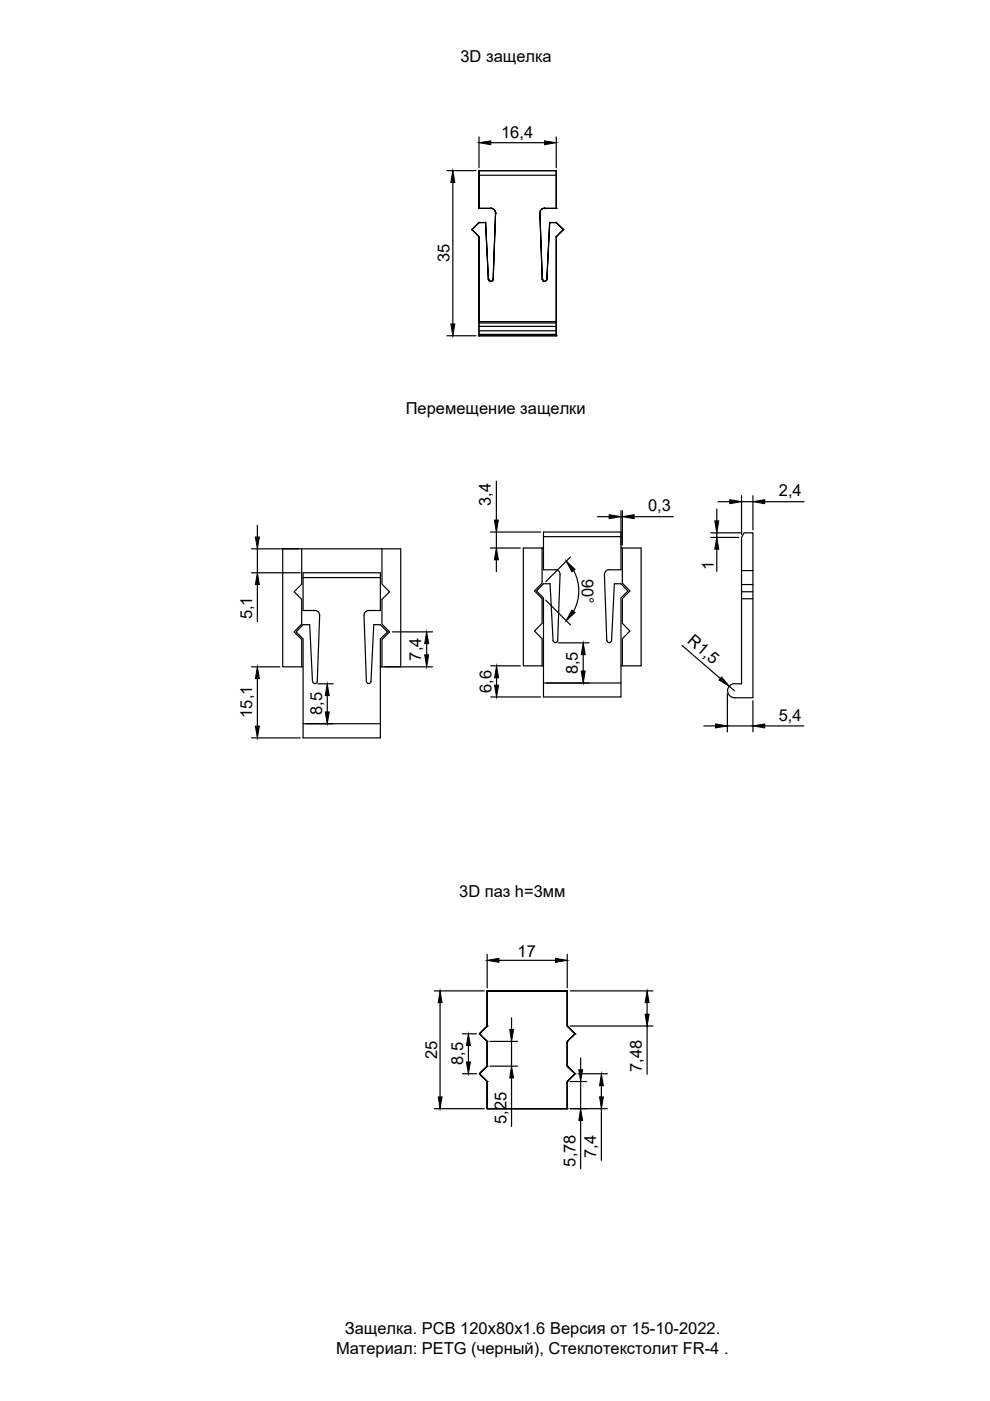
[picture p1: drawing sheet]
<svg xmlns="http://www.w3.org/2000/svg" width="210mm" height="297mm" viewBox="0 0 210 297" stroke-linecap="round" stroke-linejoin="round" font-family="sans-serif">
<!-- layer: 0 -->
<g fill="none" stroke="#000" stroke-width=".25">
<path d="M94.7 36.2h6.2M96 38.7v30M101.6 36.2v8zM101.6 36.2h16.3h-16.3M101.6 37.2h16.3M101.6 29v6.5M104.1 30.3h11.3M117.9 36.2v8zM117.9 29v6.5M101.6 50.2v18h16.3h-16.3v3h16.3v-21v21h-16.3zM101.6 44.2h2.5h-2.5M101.6 47.2l-1.5 1.5 1.5 1.5-1.5-1.5 1.5-1.5h1.4z"/>
<path d="M103.5 59.2l-.5-12 .5 12M103.5 59.2h.1M104.1 44.1l.7 .3 .3 .7M104.6 59.1a.49 .49 0 0 1-.5 .5 .49 .49 0 0 1-.5-.4M105.1 45.2l-.5 14 .5-14M105.1 45.2h.1M115 59.2l-.5-14 .5 14M115 59.2h.1M115.4 44.2h2.5h-2.5M115.4 44.2h.1M115.5 44.1l-.8 .4-.2 .7M116 59.1a.49 .49 0 0 1-.5 .5 .49 .49 0 0 1-.5-.4"/>
<path d="M116.5 47.2l-.5 12 .5-12h1.4l1.6 1.5-1.6 1.5 1.6-1.5-1.6-1.5zM117.9 44.2h.1M94.7 71.2h6.2M101.6 68.5h16.3M101.6 69.2h16.3M101.6 70.1h16.3M101.6 70.9h16.3M117.9 71.2h.1M53.3 116.4h31.7v25M54.6 111.4v2.5M54.6 116.4v5M59.9 116.4v25h4.1"/>
<path d="M64 116.4v7.5l-1.6 1.6 1.6 1.6v5.2l-1.6 1.7 1.6 1.6v5.8M81 116.4v7.5l1.6 1.6-1.6 1.6v5.2l1.6 1.7-1.6 1.6v5.8M104 116.2h6.3M104 112.8h10.6M105.2 102v8.3M105.2 112.8v3.4M105.2 118.7v2.5M114.9 116.2v7.4l-1.6 1.7 1.6 1.6v5.3l-1.6 1.6 1.6 1.6v5.8M115.2 116.2h-4.2v25h3.9M115.2 113.8h16.5M120.9 118.1l-5.2 5.2M126.7 109.5h2.5"/>
<path d="M131.7 116.2h4.2v25h-4.2M131.7 112.8h-16.5v8h2.5M131.7 108.3v12.5h-2.5M131.7 109.5h.3M132 116.2v7.4l1.6 1.7-1.6 1.6v5.3l1.6 1.6-1.6 1.6v5.8M132 108.3v7.3M134.5 109.5h8.2M150.7 113h6.4M150.7 113.9h5.9M152 107.9v2.5M152 113v.9M152 116.4v4.7"/>
<path d="M152.2 106.4h2.5M157.2 105.1v8.2M157.2 106.4h2.4M159.6 105.1v7.2M162.1 106.4h8.4M53.3 121.4h10.3M54.6 123.9v7.9M64.3 122.5h16.3M66.8 129.4h-2.5v-8h16.3v8h-2.5M66.8 129.4l.7 .3 .3 .7-.5 14.1M78.2 129.4l-.7 .3-.3 .7 .5 14.1M83.2 134h8.5"/>
<path d="M90.5 136.5v2.3M115.7 127.2l5.2 5.3M117.3 135.8l-.7-12h-1.4l-1.5 1.5 1.5 1.5v21h16.5v-21l1.4-1.5-1.4-1.5h-1.4l-.6 12M117.3 135.8a.49 .49 0 0 0 .5 .5 .49 .49 0 0 0 .4-.5M117.8 120.8l.7 .3 .2 .7-.5 14M118.4 136.3h6.5M121.6 120.9a9 9 0 0 1 0 8.7M123.7 138.8v3.5M128.7 135.8a.49 .49 0 0 0 .5 .5 .49 .49 0 0 0 .5-.5M129.2 120.8l-.7 .3-.3 .7 .5 14M144.6 136.8l8.1 7M157.2 121h2.4"/>
<path d="M157.2 123.9h2.4M157.2 125.5h2.4M157.2 126.9h2.4M53.3 141.4h6.1M53.3 156.4h10.3M54.6 143.9v10.1M64 141.4h.3M64.3 153.4h16.3M66.3 144.5l-.6-12.1h-1.4l-1.5 1.6 1.5 1.5v20.9h16.3v-20.9l1.6-1.5-1.6-1.6h-1.4l-.5 12.1M66.3 144.4a.49 .49 0 0 0 .5 .5 .49 .49 0 0 0 .5-.5M67.4 145h3.3M69.4 147.5v3.4"/>
<path d="M77.7 144.4a.49 .49 0 0 0 .5 .5 .49 .49 0 0 0 .5-.5M80.6 141.4h11.1M104.1 141.2h6.2M104.1 147.8h10.5M105.3 143.7v1.6M114.9 141.2h.3M115.2 144.8h16.5M149.2 153.9h2.5M154.2 147.1v8.1M154.2 153.9h5.4M154.6 145.5l1.1 1M155.7 145h1.5v-31.1l.5-.9h1.9v34.9h-3.9"/>
<path d="M155.8 144.9a1.5 1.5 0 0 0-1.5 1.5 1.5 1.5 0 0 0 1.5 1.5M159.6 148.6v6.6M162.1 153.9h8.3M92.1 210.1h10.6M93.3 212.6v20M98 219.2h3M101.6 219.2h.1M103.3 210.1h17v7.4l1.6 1.7M103.3 210.1v7.4l-1.7 1.7 1.7 1.6M103.3 210.1v7.4l-1.7 1.7 1.7 1.6v5.2l-1.7 1.7 1.7 1.6v5.8h17v-5.8l1.6-1.6-1.6-1.7v-5.2l1.6-1.6-1.6-1.7v-7.4h-17h17v7.4l1.6 1.7-1.6 1.6v5.2l1.6 1.7-1.6 1.6v5.8h-17v-5.8l-1.7-1.6 1.7-1.7v-5.2l-1.7-1.6 1.7-1.7zM103.3 210.1h.1M103.3 217.5h.1"/>
<path d="M103.3 202.3v7.2M105.8 203.6h12M108.5 215.8v2.5M120.3 217.5h.1M120.3 202.3v7.2M120.9 210.1h17.5M120.9 217.5h17.5M121.9 219.2h.1M121.9 219.2l-1.6 1.6M137.2 212.6v2.4M137.2 217.5v10.3M92.1 235.1h10.6"/>
<path d="M98 227.7h3M99.3 221.7v3.5M101.6 227.7h.1M103.3 226l-1.7 1.7 1.7 1.6v5.8M103.3 235.1h.1M103.3 229.3h.1M103.3 226h.1M103.3 220.8h.1M103.3 220.8v5.2M103.3 235.1h17M103.9 220.8h5.8M103.9 226h5.8"/>
<path d="M108.5 220.8v5.2M108.5 228.5v10.3M120.3 220.8v5.2l1.6 1.7M120.3 220.8h.1M120.3 226h.1M120.3 229.3h.1M120.3 235.1h.1M120.9 235.1h7.9M120.9 229.3h3.5M121.9 227.7l-1.6 1.6v5.8M121.9 227.7h.1M122.6 227.7h6.2"/>
<path d="M123.1 224.3v2.5M123.1 229.3v5.8M123.1 237.6v10.2M127.5 230.2v2.4M127.5 235.1v10.9"/>
</g>
<g fill="#000" stroke="#000" stroke-width=".21">
<path d="M96 36.2l.4 2.5h-.8zM101.6 37.1v.1zM101.6 30.3l2.5-.4v.8zM115.4 29.9l2.5 .4-2.5 .4zM117.9 37.1v.1zM117.9 36.1l.1 .1-.1 .1zM101.5 47.2h.1zM102.9 47.1l.1 .1v.1zM103.5 59.2h.1zM104 44.1l.1 .1v.1zM104.5 59.2h.1zM104.9 44.6v.2z"/>
<path d="M114.9 44.3h.1zM115.2 59.7h.2zM115.4 44.2h.1zM115.9 59.4v.1zM116 59.1v.2zM119.4 48.7h.1zM95.6 68.7h.8l-.4 2.5zM54.1 113.9h.9l-.4 2.5zM105.2 116.2l.5 2.5h-.9zM104.8 110.3h.9l-.5 2.5zM129.2 109.1l2.5 .4-2.5 .5zM132 109.5l2.5-.4v.9z"/>
<path d="M151.6 110.4h.8l-.4 2.6zM152 113.9l.4 2.5h-.8zM154.7 105.9l2.5 .5-2.5 .4zM159.6 106.4l2.5-.5v.9zM54.6 121.4l.4 2.5h-.9zM90.5 134l.4 2.5h-.9zM90 138.8h.9l-.4 2.6zM120.1 118.9l1.8 1.8-.7 .5zM121.2 129.4l.7 .5-1.8 1.7zM123.7 136.3l.4 2.5h-.9zM54.6 141.4l.4 2.5h-.9zM54.1 154h.9l-.4 2.4z"/>
<path d="M69.4 145l.4 2.5h-.8zM69 150.9h.8l-.4 2.5zM105.3 141.2l.4 2.5h-.8zM104.9 145.3h.8l-.4 2.5zM123.2 142.3h.9l-.4 2.5zM151.7 153.5l2.5 .4-2.5 .4zM153 143.5l1.6 2-2.2-1.3zM159.6 153.9l2.5-.4v.8zM93.3 210.1l.4 2.5h-.8zM103.3 203.6l2.5-.4v.8zM108.1 218.3h.8l-.4 2.5zM117.8 203.2l2.5 .4-2.5 .4z"/>
<path d="M137.2 210.1l.4 2.5h-.8zM136.8 215h.8l-.4 2.5zM92.9 232.6h.8l-.4 2.5zM99.3 219.2l.4 2.5h-.8zM98.9 225.2h.8l-.4 2.5zM108.5 226l.4 2.5h-.8zM122.7 226.8h.8l-.4 2.5zM123.1 235.1l.4 2.5h-.8zM127.5 227.7l.4 2.5h-.8zM127.1 232.6h.8l-.4 2.5z"/>
<circle cx="101.6" cy="36.2" r=".07"/>
<circle cx="100.1" cy="48.7" r=".07"/>
<circle cx="101.6" cy="44.2" r=".07"/>
<circle cx="101.6" cy="50.2" r=".07"/>
<circle cx="103.7" cy="59.5" r=".07"/>
<circle cx="103.9" cy="59.7" r=".07"/>
<circle cx="104.2" cy="59.6" r=".07"/>
<circle cx="104.5" cy="59.5" r=".07"/>
<circle cx="104.6" cy="44.3" r=".07"/>
<circle cx="105.1" cy="45.2" r=".07"/>
<circle cx="114.5" cy="45.2" r=".07"/>
<circle cx="114.6" cy="44.7" r=".07"/>
<circle cx="115" cy="59.2" r=".07"/>
<circle cx="115.1" cy="59.5" r=".07"/>
<circle cx="115.6" cy="59.6" r=".07"/>
<circle cx="116.6" cy="47.2" r=".07"/>
<circle cx="118" cy="50.2" r=".07"/>
<circle cx="118" cy="47.2" r=".07"/>
<circle cx="101.6" cy="71.2" r=".07"/>
<circle cx="101.6" cy="68.2" r=".07"/>
<circle cx="118" cy="68.2" r=".07"/>
<circle cx="120.3" cy="210.1" r=".07"/>
</g>
<g font-size="3.5">
<text x="97.6" y="13.2">3D защелка</text>
<text x="106.3" y="29.2">16,4</text>
<text x="95.3" y="55.6" transform="rotate(-90 95.3 55.6)">35</text>
<text x="86" y="87.9">Перемещение защелки</text>
<text x="104.1" y="107.3" transform="rotate(-90 104.1 107.3)">3,4</text>
<text x="165.1" y="105.2">2,4</text>
<text x="137.4" y="108.4">0,3</text>
<text x="123.4" y="122.7" transform="rotate(90 123.4 122.7)">90°</text>
<text x="151.3" y="120.9" transform="rotate(-90 151.3 120.9)">1</text>
<text x="53.5" y="131.3" transform="rotate(-90 53.5 131.3)">5,1</text>
<text x="145.6" y="136.2" transform="rotate(41 145.6 136.2)">R1,5</text>
<text x="89.3" y="140.1" transform="rotate(-90 89.3 140.1)">7,4</text>
<text x="122.5" y="143" transform="rotate(-90 122.5 143)">8,5</text>
<text x="104.2" y="146.9" transform="rotate(-90 104.2 146.9)">6,6</text>
<text x="53.5" y="152.2" transform="rotate(-90 53.5 152.2)">15,1</text>
<text x="68.3" y="151.6" transform="rotate(-90 68.3 151.6)">8,5</text>
<text x="165.1" y="152.8">5,4</text>
<text x="97.4" y="190.2">3D паз h=3мм</text>
<text x="109.7" y="203">17</text>
<text x="92.7" y="224.5" transform="rotate(-90 92.7 224.5)">25</text>
<text x="98.2" y="225.8" transform="rotate(-90 98.2 225.8)">8,5</text>
<text x="136.1" y="227.3" transform="rotate(-90 136.1 227.3)">7,48</text>
<text x="107.4" y="238.3" transform="rotate(-90 107.4 238.3)">5,25</text>
<text x="126.4" y="245.6" transform="rotate(-90 126.4 245.6)">7,4</text>
<text x="122" y="247.3" transform="rotate(-90 122 247.3)">5,78</text>
<text x="71.2" y="287.1">Материал: PETG (черный), Стеклотекстолит FR-4 .</text>
<text x="73.1" y="282.9">Защелка. PCB 120x80x1.6 Версия от 15-10-2022.</text>
</g>
</svg>
